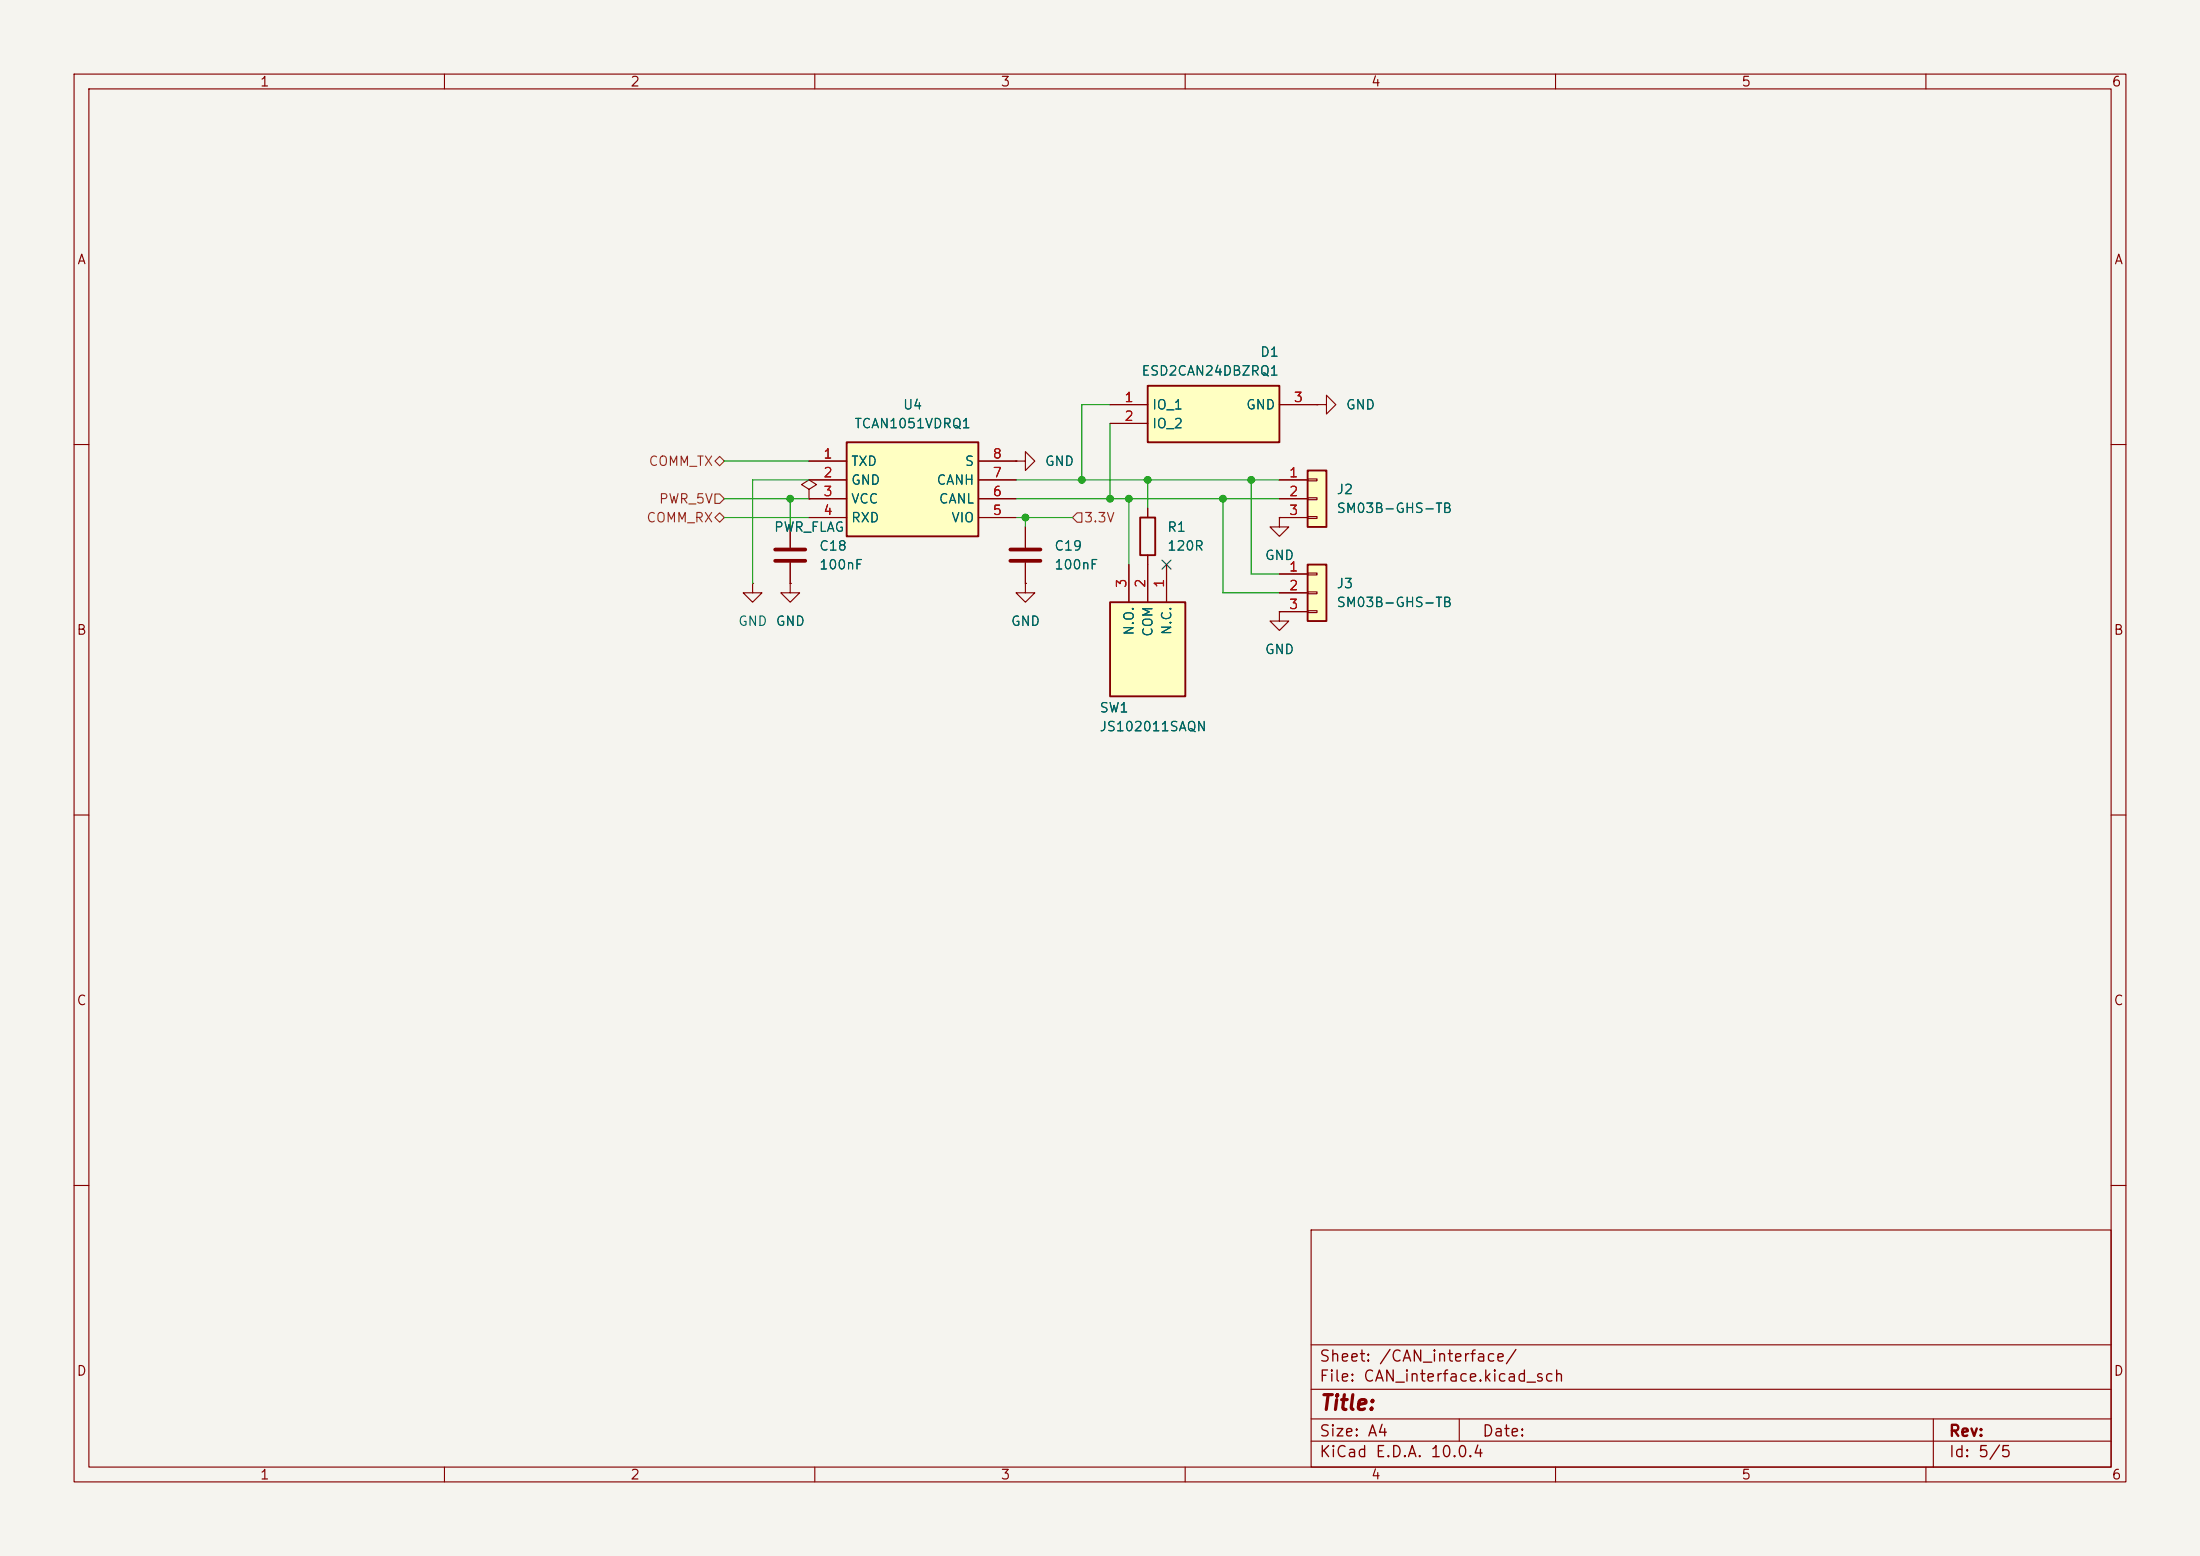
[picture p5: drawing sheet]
<svg xmlns="http://www.w3.org/2000/svg" width="297mm" height="210mm" viewBox="0 0 297 210" stroke-linecap="round" stroke-linejoin="round" font-family="sans-serif">
<path d="M0 0h297v210h-297z" fill="#f5f4ef" stroke="#f5f4ef" stroke-width=".14"/>
<g fill="none" stroke="#840000" stroke-width=".15">
<path d="M10 10h277v190h-277zM12 12h273v186h-273zM60 10v2M110 10v2M160 10v2M210 10v2M260 10v2M10 60h2M285 60h2M10 110h2M285 110h2M10 160h2"/>
<path d="M177 166h108v32h-108zM285 160h2M60 198v2M110 198v2M160 198v2M177 194.5h108M177 191.5h108M177 187.5h108M177 181.5h108M197 191.5v3M210 198v2M260 198v2"/>
<path d="M261 191.5v6.5"/>
</g>
<path d="M149.9 81.3h10.1v12.7h-10.1z" fill="#ffffc2"/>
<path d="M153.9 69.9h2.1v5h-2.1zM149.9 81.3h10.1v12.7h-10.1z" fill="none" stroke="#840000" stroke-width=".25"/>
<path d="M152.4 76.2v5.1M154.9 68.6v1.3M154.9 74.9v6.4M157.5 76.2v5.1" fill="none" stroke="#840000" stroke-width=".15"/>
<path d="M176.5 76.2h2.6v7.6h-2.6z" fill="#ffffc2"/>
<path d="M176.5 76.2h2.6v7.6h-2.6z" fill="none" stroke="#840000" stroke-width=".25"/>
<path d="M172.7 77.5h3.8M176.5 77.3h1.3v.3h-1.3zM176.5 79.9h1.3v.2h-1.3zM172.7 80h3.8M172.7 82.6h3.8M176.5 82.4h1.3v.3h-1.3z" fill="none" stroke="#840000" stroke-width=".15"/>
<path d="M154.9 52.1h17.8v7.6h-17.8z" fill="#ffffc2"/>
<path d="M154.9 52.1h17.8v7.6h-17.8z" fill="none" stroke="#840000" stroke-width=".25"/>
<path d="M149.9 54.6h5M149.9 57.2h5M172.7 54.6h5.1M177.8 54.6h1.3v-1.3l1.2 1.3-1.2 1.3v-1.3M177.8 54.6h.1M172.7 82.6v1.2h1.3l-1.3 1.3-1.3-1.3h1.3M172.7 82.6h.1" fill="none" stroke="#840000" stroke-width=".15"/>
<path d="M114.3 59.7h17.8v12.7h-17.8z" fill="#ffffc2"/>
<path d="M114.3 59.7h17.8v12.7h-17.8z" fill="none" stroke="#840000" stroke-width=".25"/>
<path d="M109.2 62.2h5.1M109.2 64.8h5.1M109.2 67.3h5.1M109.2 69.9h5.1M132.1 62.2h5.1M132.1 64.8h5.1M132.1 67.3h5.1M132.1 69.9h5.1M138.4 78.7v1.3h1.3l-1.3 1.3-1.2-1.3h1.2M138.4 78.7h.1M138.4 71.1v2.8M138.4 75.9v2.8" fill="none" stroke="#840000" stroke-width=".15"/>
<path d="M136.4 74.2h4.1M136.4 75.7h4.1" fill="none" stroke="#840000" stroke-width=".51"/>
<path d="M176.5 63.5h2.6v7.6h-2.6z" fill="#ffffc2"/>
<path d="M176.5 63.5h2.6v7.6h-2.6z" fill="none" stroke="#840000" stroke-width=".25"/>
<g fill="none" stroke="#840000" stroke-width=".15">
<path d="M149.9 54.6h5M149.9 57.2h5M172.7 54.6h5.1M177.8 54.6h.1M101.6 78.7v1.3h1.3l-1.3 1.3-1.3-1.3h1.3M101.6 78.7h.1M106.7 78.7v1.3h1.2l-1.2 1.3-1.3-1.3h1.3M106.7 78.7h.1M106.7 71.1v2.8M106.7 75.9v2.8M109.2 66l1-.6-1-.6-1 .6 1 .6v1.3M109.2 67.3h.1"/>
<path d="M109.2 64.8h5.1M109.2 67.3h5.1M109.2 69.9h5.1M109.2 62.2h5.1M132.1 64.8h5.1M132.1 67.3h5.1M132.1 69.9h5.1M132.1 62.2h5.1M137.2 62.2h1.2v-1.2l1.3 1.2-1.3 1.3v-1.3M137.2 62.2h.1M138.4 78.7h.1M138.4 71.1v2.8"/>
<path d="M138.4 75.9v2.8M152.4 76.2v5.1M154.9 68.6v1.3M154.9 74.9v6.4M157.5 76.2v5.1M172.7 69.9v1.2h1.3l-1.3 1.3-1.3-1.3h1.3M172.7 69.9h.1M172.7 64.8h3.8M172.7 67.3h3.8M172.7 69.9h3.8M172.7 77.5h3.8M176.5 64.6h1.3v.3h-1.3z"/>
<path d="M176.5 67.2h1.3v.2h-1.3zM176.5 69.7h1.3v.3h-1.3zM172.7 82.6h.1M172.7 80h3.8M172.7 82.6h3.8"/>
</g>
<path d="M104.6 74.2h4.1M104.6 75.7h4.1" fill="none" stroke="#840000" stroke-width=".51"/>
<path d="M96.5 62.2l.7-.6 .6 .6-.6 .7zM96.5 66.7h.7l.6 .6-.6 .6h-.7zM96.5 69.9l.7-.7 .6 .7-.6 .6zM145.4 69.2h.6v1.3h-.6l-.6-.6z" fill="none" stroke="#725600" stroke-width=".15"/>
<g fill="none" stroke="#009600" stroke-width=".15">
<path d="M149.9 54.6h-3.9v10.2M149.9 57.2v10.1M97.8 67.3h11.4M97.8 69.9h11.4M97.8 62.2h11.4M106.7 67.3v3.8M109.2 64.8h-7.6v13.9M137.2 67.3h35.5M137.2 64.8h35.5M137.2 69.9h7.6M138.4 69.9v1.2M152.4 67.3v8.9"/>
<path d="M154.9 64.8v3.8M165.1 67.3v12.7h7.6M168.9 64.8v12.7h3.8"/>
</g>
<path d="M156.9 75.6l1.2 1.2M158.1 75.6l-1.2 1.2" fill="none" stroke="#000084" stroke-width=".15"/>
<g fill="#009600" stroke="#009600" stroke-width=".14">
<circle cx="165.1" cy="67.3" r=".46"/>
<circle cx="149.9" cy="67.3" r=".46"/>
<circle cx="146" cy="64.8" r=".46"/>
<circle cx="152.4" cy="67.3" r=".46"/>
<circle cx="154.9" cy="64.8" r=".46"/>
<circle cx="168.9" cy="64.8" r=".46"/>
<circle cx="138.4" cy="69.9" r=".46"/>
<circle cx="106.7" cy="67.3" r=".46"/>
</g>
<text font-size="2" fill="#840000" x="178" y="190.8">Title:</text>
<g font-size="1.5" fill="#840000">
<text x="178" y="184.2">Sheet: /CAN_interface/</text>
<text x="178" y="186.9">File: CAN_interface.kicad_sch</text>
<text x="178" y="197.1">KiCad E.D.A. 10.0.4</text>
<text x="178" y="194.3">Size: A4</text>
<text x="200" y="194.3">Date:</text>
<text x="263" y="194.3">Rev:</text>
<text x="263" y="197.1">Id: 5/5</text>
</g>
<g font-size="1.3" fill="#840000">
<text x="35" y="12">1</text>
<text x="85" y="12">2</text>
<text x="135" y="12">3</text>
<text x="185" y="12">4</text>
<text x="235" y="12">5</text>
<text x="285" y="12">6</text>
<text x="10.3" y="36">A</text>
<text x="285.3" y="36">A</text>
<text x="10.3" y="86">B</text>
<text x="285.3" y="86">B</text>
<text x="10.3" y="136">C</text>
<text x="285.3" y="136">C</text>
<text x="10.3" y="186">D</text>
<text x="285.3" y="186">D</text>
<text x="35" y="200">1</text>
<text x="85" y="200">2</text>
<text x="135" y="200">3</text>
<text x="185" y="200">4</text>
<text x="235" y="200">5</text>
<text x="285" y="200">6</text>
</g>
<g font-size="1.3" fill="#006464">
<text x="154" y="51">ESD2CAN24DBZRQ1</text>
<text x="170" y="48.5">D1</text>
<text x="115.3" y="58.1">TCAN1051VDRQ1</text>
<text x="121.8" y="55.6">U4</text>
<text x="155.4" y="55.6">IO_1</text>
<text x="155.4" y="58.1">IO_2</text>
<text x="168.1" y="55.6">GND</text>
<text x="181.6" y="55.6">GND</text>
<text x="114.8" y="63.2">TXD</text>
<text x="114.8" y="65.7">GND</text>
<text x="126.3" y="65.7">CANH</text>
<text x="130.2" y="63.2">S</text>
<text x="141" y="63.2">GND</text>
<text x="114.8" y="68.3">VCC</text>
<text x="114.8" y="70.8">RXD</text>
<text x="126.7" y="68.3">CANL</text>
<text x="128.3" y="70.8">VIO</text>
<text x="180.3" y="67">J2</text>
<text x="180.3" y="69.6">SM03B-GHS-TB</text>
<text x="104.4" y="72.1">PWR_FLAG</text>
<text x="110.5" y="77.2">100nF</text>
<text x="110.5" y="74.6">C18</text>
<text x="142.2" y="77.2">100nF</text>
<text x="142.2" y="74.6">C19</text>
<text x="157.5" y="72.1">R1</text>
<text x="157.5" y="74.6">120R</text>
<text x="170.7" y="75.9">GND</text>
<text x="180.3" y="79.7">J3</text>
<text x="180.3" y="82.3">SM03B-GHS-TB</text>
<text x="99.6" y="84.8">GND</text>
<text x="104.6" y="84.8">GND</text>
<text x="136.4" y="84.8">GND</text>
<text x="153.4" y="85.9" transform="rotate(-90 153.4 85.9)">N.O.</text>
<text x="155.9" y="86" transform="rotate(-90 155.9 86)">COM</text>
<text x="158.5" y="85.8" transform="rotate(-90 158.5 85.8)">N.C.</text>
<text x="170.7" y="88.6">GND</text>
<text x="148.3" y="96.5">SW1</text>
<text x="148.3" y="99">JS102011SAQN</text>
</g>
<g font-size="1.3" fill="#a90000">
<text x="151.7" y="54.6">1</text>
<text x="151.7" y="57.1">2</text>
<text x="174.6" y="54.6">3</text>
<text x="111.1" y="62.2">1</text>
<text x="111.1" y="64.7">2</text>
<text x="133.9" y="64.7">7</text>
<text x="133.9" y="62.2">8</text>
<text x="173.9" y="64.7">1</text>
<text x="111.1" y="67.3">3</text>
<text x="111.1" y="69.8">4</text>
<text x="133.9" y="69.8">5</text>
<text x="133.9" y="67.3">6</text>
<text x="173.9" y="67.3">2</text>
<text x="173.9" y="69.8">3</text>
<text x="173.9" y="77.4">1</text>
<text x="152.4" y="79.4" transform="rotate(-90 152.4 79.4)">3</text>
<text x="154.9" y="79.4" transform="rotate(-90 154.9 79.4)">2</text>
<text x="157.5" y="79.4" transform="rotate(-90 157.5 79.4)">1</text>
<text x="173.9" y="80">2</text>
<text x="173.9" y="82.5">3</text>
</g>
<g font-size="1.3" fill="#725600">
<text x="87.5" y="63.2">COMM_TX</text>
<text x="87.2" y="70.8">COMM_RX</text>
<text x="88.9" y="68.3">PWR_5V</text>
<text x="146.2" y="70.8">3.3V</text>
</g>
</svg>
